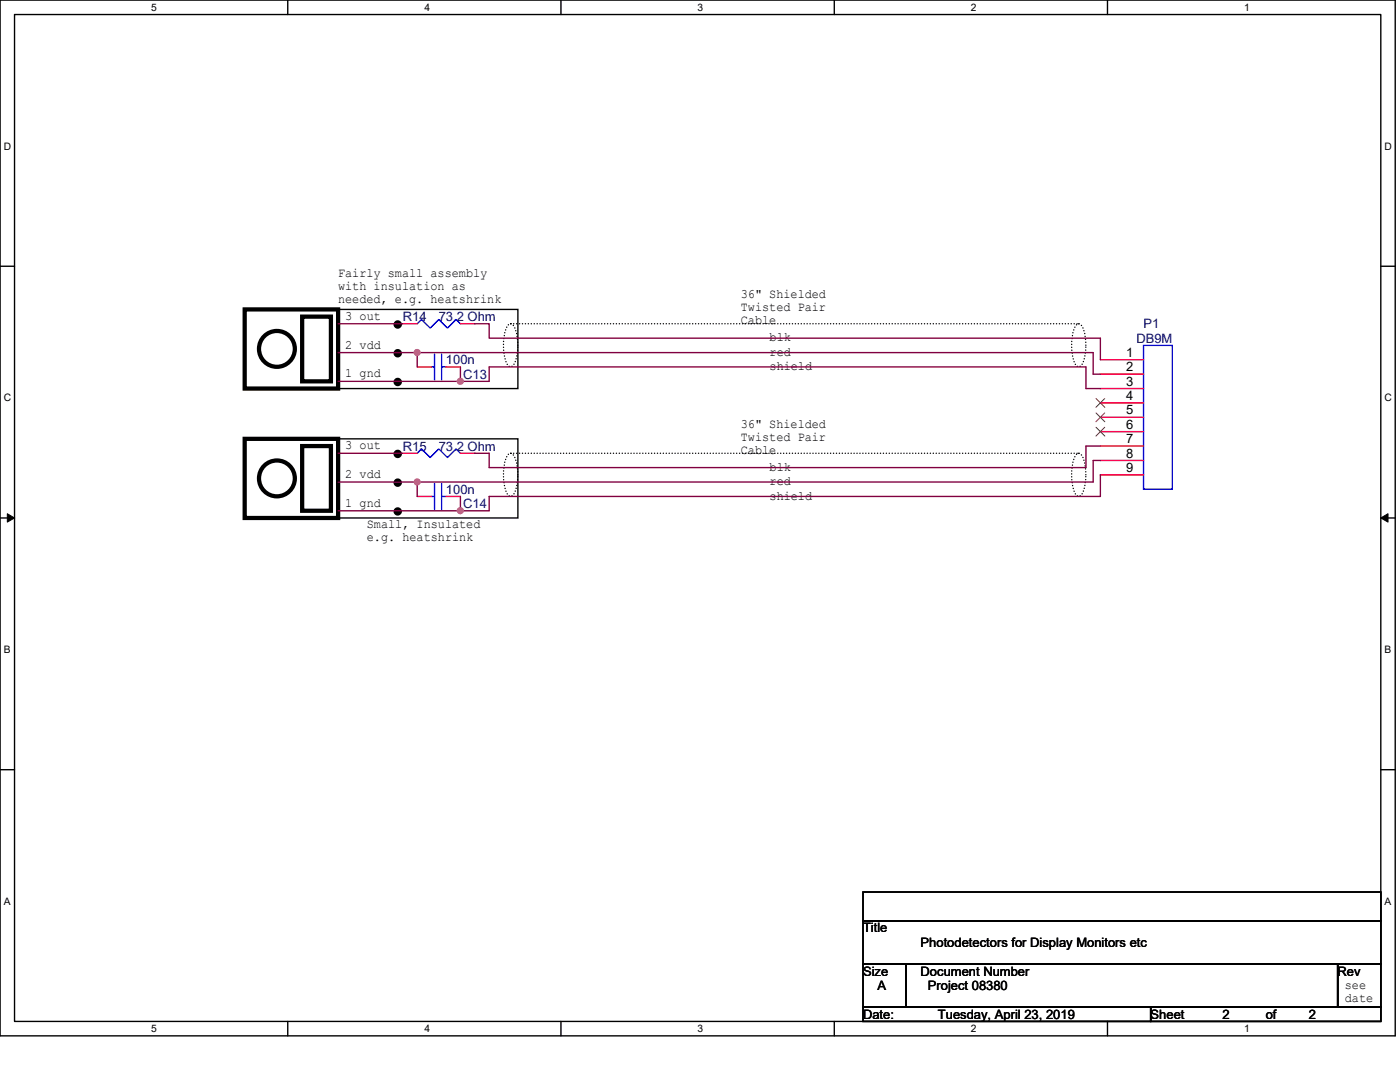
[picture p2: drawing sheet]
<svg xmlns="http://www.w3.org/2000/svg" width="279mm" height="216mm" viewBox="0 0 279 216" stroke-linecap="round" stroke-linejoin="round" font-family="sans-serif">
<path d="M0 0h278.4v206.7h-278.4zM2.9 2.9h272.7v200.9h-272.7z" fill="none" stroke="#000" stroke-width=".28"/>
<g fill="#fff">
<path d="M30.2 .3h1.1v2.3h-1.1z"/>
<path d="M30.2 204.1h1.1v2.3h-1.1z"/>
</g>
<path d="M57.4 0v2.9M57.4 203.8v2.9" fill="none" stroke="#000" stroke-width=".28"/>
<g fill="#fff">
<path d="M84.7 .3h1.1v2.3h-1.1z"/>
<path d="M84.7 204.1h1.1v2.3h-1.1z"/>
</g>
<path d="M112 0v2.9M112 203.8v2.9" fill="none" stroke="#000" stroke-width=".28"/>
<g fill="#fff">
<path d="M139.2 .3h1.2v2.3h-1.2z"/>
<path d="M139.2 204.1h1.2v2.3h-1.2z"/>
</g>
<path d="M166.5 0v2.9M166.5 203.8v2.9" fill="none" stroke="#000" stroke-width=".28"/>
<g fill="#fff">
<path d="M193.8 .3h1.1v2.3h-1.1z"/>
<path d="M193.8 204.1h1.1v2.3h-1.1z"/>
</g>
<path d="M221 0v2.9M221 203.8v2.9" fill="none" stroke="#000" stroke-width=".28"/>
<g fill="#fff">
<path d="M248.3 .3h1.1v2.3h-1.1z"/>
<path d="M248.3 204.1h1.1v2.3h-1.1z"/>
<path d="M.7 28h1.5v2.3h-1.5z"/>
<path d="M276.3 28h1.5v2.3h-1.5z"/>
<path d="M.7 78.2h1.5v2.3h-1.5z"/>
<path d="M276.3 78.2h1.5v2.3h-1.5z"/>
</g>
<path d="M0 53.1h2.9M275.6 53.1h2.8" fill="none" stroke="#000" stroke-width=".28"/>
<g fill="#fff">
<path d="M.7 128.5h1.4v2.2h-1.4z"/>
<path d="M276.3 128.5h1.4v2.2h-1.4z"/>
</g>
<path d="M0 103.4h2.9M275.6 103.4h2.8" fill="none" stroke="#000" stroke-width=".28"/>
<path d="M1.5 102.5l1.4 .9-1.4 .8zM275.6 103.4l1.4-.9v1.7z" fill="#000" stroke="#000" stroke-width=".2"/>
<g fill="#fff">
<path d="M.7 178.7h1.4v2.3h-1.4z"/>
<path d="M276.3 178.7h1.4v2.3h-1.4z"/>
</g>
<path d="M67.5 61.7h35.9v15.8h-35.9zM67.5 87.6h35.9v15.8h-35.9zM0 153.6h2.9M275.6 153.6h2.8M172.2 178h103.4v5.7h-103.4zM172.2 183.7h103.4v8.6h-103.4zM172.2 192.3h8.6v8.6h-8.6zM180.8 192.3h86.2v8.6h-86.2zM267 192.3h8.6v8.6h-8.6zM172.2 200.9h57.4v2.9h-57.4zM229.6 200.9h46v2.9h-46z" fill="none" stroke="#000" stroke-width=".28"/>
<g fill="none" stroke="#000" stroke-width=".85">
<path d="M48.8 61.7h18.7v15.8h-18.7zM60.3 63.2h5.7v12.9h-5.7zM48.8 87.6h18.7v15.8h-18.7zM60.3 89h5.7v12.9h-5.7z"/>
<circle cx="55.3" cy="69.6" r="3.6"/>
<circle cx="79.4" cy="64.7" r=".43"/>
<circle cx="79.4" cy="70.5" r=".43"/>
<circle cx="79.4" cy="76.2" r=".43"/>
<circle cx="55.3" cy="95.5" r="3.6"/>
<circle cx="79.4" cy="90.6" r=".43"/>
<circle cx="79.4" cy="96.3" r=".43"/>
<circle cx="79.4" cy="102.1" r=".42"/>
</g>
<path d="M101.6 64.7l.3-.1a1.82 1.82 0 0 1 1.1 1.6 9.9 9.9 0 0 1-.5 6.6l-.6 .4a1.81 1.81 0 0 1-1.1-1.6 10.1 10.1 0 0 1 .5-6.6zM101.9 64.6h113.4M215 64.7l.3-.1a1.8 1.8 0 0 1 1.1 1.6 10.1 10.1 0 0 1-.5 6.6l-.6 .4a1.79 1.79 0 0 1-1.1-1.6 10.2 10.2 0 0 1 .5-6.6zM215.3 64.6h.1M101.6 90.6l.3-.2a1.82 1.82 0 0 1 1.1 1.6 9.9 9.9 0 0 1-.5 6.6l-.6 .4a1.81 1.81 0 0 1-1.1-1.6 10.1 10.1 0 0 1 .5-6.5zM101.9 90.4h113.4M215 90.6l.3-.2a1.8 1.8 0 0 1 1.1 1.6 10.1 10.1 0 0 1-.5 6.6l-.6 .4a1.79 1.79 0 0 1-1.1-1.6 10.2 10.2 0 0 1 .5-6.5zM215.3 90.4h.1" fill="none" stroke="#000" stroke-width=".28" stroke-dasharray="0 .6"/>
<path d="M83.3 64.6l.8-.8 1.8 1.7 1.7-1.7 1.7 1.7 1.7-1.7 .9 .8M86.1 73.2h.6M86.7 70.6v5.2M88.1 73.2h.9M88.1 70.6v5.2M228.2 68.9h5.8v28.7h-5.8zM83.3 90.4l.8-.8 1.8 1.7 1.7-1.7 1.7 1.7 1.7-1.7 .9 .8M86.1 99.1h.6M86.7 96.5v5.1M88.1 99.1h.9M88.1 96.5v5.1" fill="none" stroke="#00f" stroke-width=".28"/>
<g fill="none" stroke="#f00" stroke-width=".28">
<path d="M80.4 64.6h2.9M83.3 73.2h2.8M89 73.2h2.9M91.9 64.6h2.8M219.6 71.8h8.6M219.6 74.7h8.6M219.6 77.5h8.6M80.4 90.4h2.9M83.3 99.1h2.8M89 99.1h2.9M91.9 90.4h2.8M219.6 80.4h8.6"/>
<path d="M219.6 83.3h8.6M219.6 86.1h8.6M219.6 89h8.6M219.6 91.9h8.6M219.6 94.7h8.6"/>
</g>
<path d="M218.7 79.5l1.8 1.8M220.5 79.5l-1.8 1.8M218.7 82.4l1.8 1.8M218.7 85.3l1.8 1.7M220.5 82.4l-1.8 1.8M220.5 85.3l-1.8 1.7" fill="none" stroke="#804000" stroke-width=".2"/>
<g fill="none" stroke="#800040" stroke-width=".28">
<path d="M67.5 64.6h12.9M67.5 70.4h15.8M67.5 76.1h24.4M83.3 70.4h134.9v4.3h1.4M83.3 70.4v2.8M91.9 73.2v2.9M91.9 76.1h5.7v-2.9h119.1v4.3h2.9M94.7 64.6h2.9v2.9h122v4.3M67.5 90.4h12.9M67.5 96.2h15.8M83.3 96.2v2.9M219.6 89h-2.9v4.3h-119.1v-2.9h-2.9"/>
<path d="M219.6 94.7v4.4h-122v2.8h-5.7v-2.8M219.6 91.9h-1.4v4.3h-134.9M67.5 101.9h24.4"/>
</g>
<g fill="#f0f" stroke="#f0f" stroke-width=".28">
<circle cx="91.9" cy="76.1" r=".57"/>
<circle cx="83.3" cy="70.3" r=".57"/>
<circle cx="91.9" cy="101.9" r=".57"/>
<circle cx="83.3" cy="96.2" r=".57"/>
</g>
<g font-size="2.6">
<text x="67.5" y="55.2">Fairly small assembly</text>
<text x="67.5" y="57.8">with insulation as</text>
<text x="147.8" y="59.5">36&quot; Shielded</text>
<text x="67.5" y="60.4">needed, e.g. heatshrink</text>
<text x="68.9" y="63.8">3 out</text>
<text x="147.8" y="62.1">Twisted Pair</text>
<text x="147.8" y="64.7">Cable</text>
<text x="68.9" y="69.6">2 vdd</text>
<text x="153.6" y="68.1">blk</text>
<text x="153.6" y="71">red</text>
<text x="224.8" y="71.2">1</text>
<text x="68.9" y="75.3">1 gnd</text>
<text x="153.6" y="73.9">shield</text>
<text x="224.8" y="74.1">2</text>
<text x="224.8" y="76.9">3</text>
<text x="224.8" y="79.8">4</text>
<text x="224.8" y="82.7">5</text>
<text x="68.9" y="89.6">3 out</text>
<text x="147.8" y="85.3">36&quot; Shielded</text>
<text x="147.8" y="87.9">Twisted Pair</text>
<text x="224.8" y="85.5">6</text>
<text x="224.8" y="88.4">7</text>
<text x="68.9" y="95.4">2 vdd</text>
<text x="147.8" y="90.5">Cable</text>
<text x="153.6" y="94">blk</text>
<text x="224.8" y="91.3">8</text>
<text x="224.8" y="94.1">9</text>
<text x="68.9" y="101.1">1 gnd</text>
<text x="153.6" y="99.7">shield</text>
<text x="153.6" y="96.8">red</text>
<text x="73.2" y="105.4">Small, Insulated</text>
<text x="73.2" y="108">e.g. heatshrink</text>
<text x="172.2" y="186.1">Title</text>
<text x="183.7" y="188.9">Photodetectors for Display Monitors etc</text>
<text x="172.2" y="194.7">Size</text>
<text x="175.1" y="197.5">A</text>
<text x="183.7" y="194.7">Document Number</text>
<text x="185.2" y="197.5">Project 08380</text>
<text x="267" y="194.7">Rev</text>
<text x="268.4" y="197.3">see</text>
<text x="172.2" y="203.3">Date:</text>
<text x="187.2" y="203.3">Tuesday, April 23, 2019</text>
<text x="229.6" y="203.3">Sheet</text>
<text x="244" y="203.3">2</text>
<text x="252.6" y="203.3">of</text>
<text x="261.2" y="203.3">2</text>
<text x="268.4" y="199.9">date</text>
</g>
<g font-size="2.6" fill="#000080">
<text x="80.4" y="64.1">R14</text>
<text x="87.6" y="64.1">73.2 Ohm</text>
<text x="228.2" y="65.5">P1</text>
<text x="226.8" y="68.4">DB9M</text>
<text x="89" y="72.7">100n</text>
<text x="92.5" y="75.5">C13</text>
<text x="80.4" y="89.9">R15</text>
<text x="87.6" y="89.9">73.2 Ohm</text>
<text x="89" y="98.5">100n</text>
<text x="92.5" y="101.4">C14</text>
</g>
<g font-size="2">
<text x="30.2" y="2.2">5</text>
<text x="84.7" y="2.2">4</text>
<text x="139.2" y="2.2">3</text>
<text x="193.8" y="2.2">2</text>
<text x="248.3" y="2.2">1</text>
<text x=".7" y="29.8">D</text>
<text x="276.3" y="29.8">D</text>
<text x=".7" y="80.1">C</text>
<text x="276.3" y="80.1">C</text>
<text x=".7" y="130.3">B</text>
<text x="276.3" y="130.3">B</text>
<text x=".7" y="180.5">A</text>
<text x="276.3" y="180.5">A</text>
<text x="30.2" y="206">5</text>
<text x="84.7" y="206">4</text>
<text x="139.2" y="206">3</text>
<text x="193.8" y="206">2</text>
<text x="248.3" y="206">1</text>
</g>
</svg>
